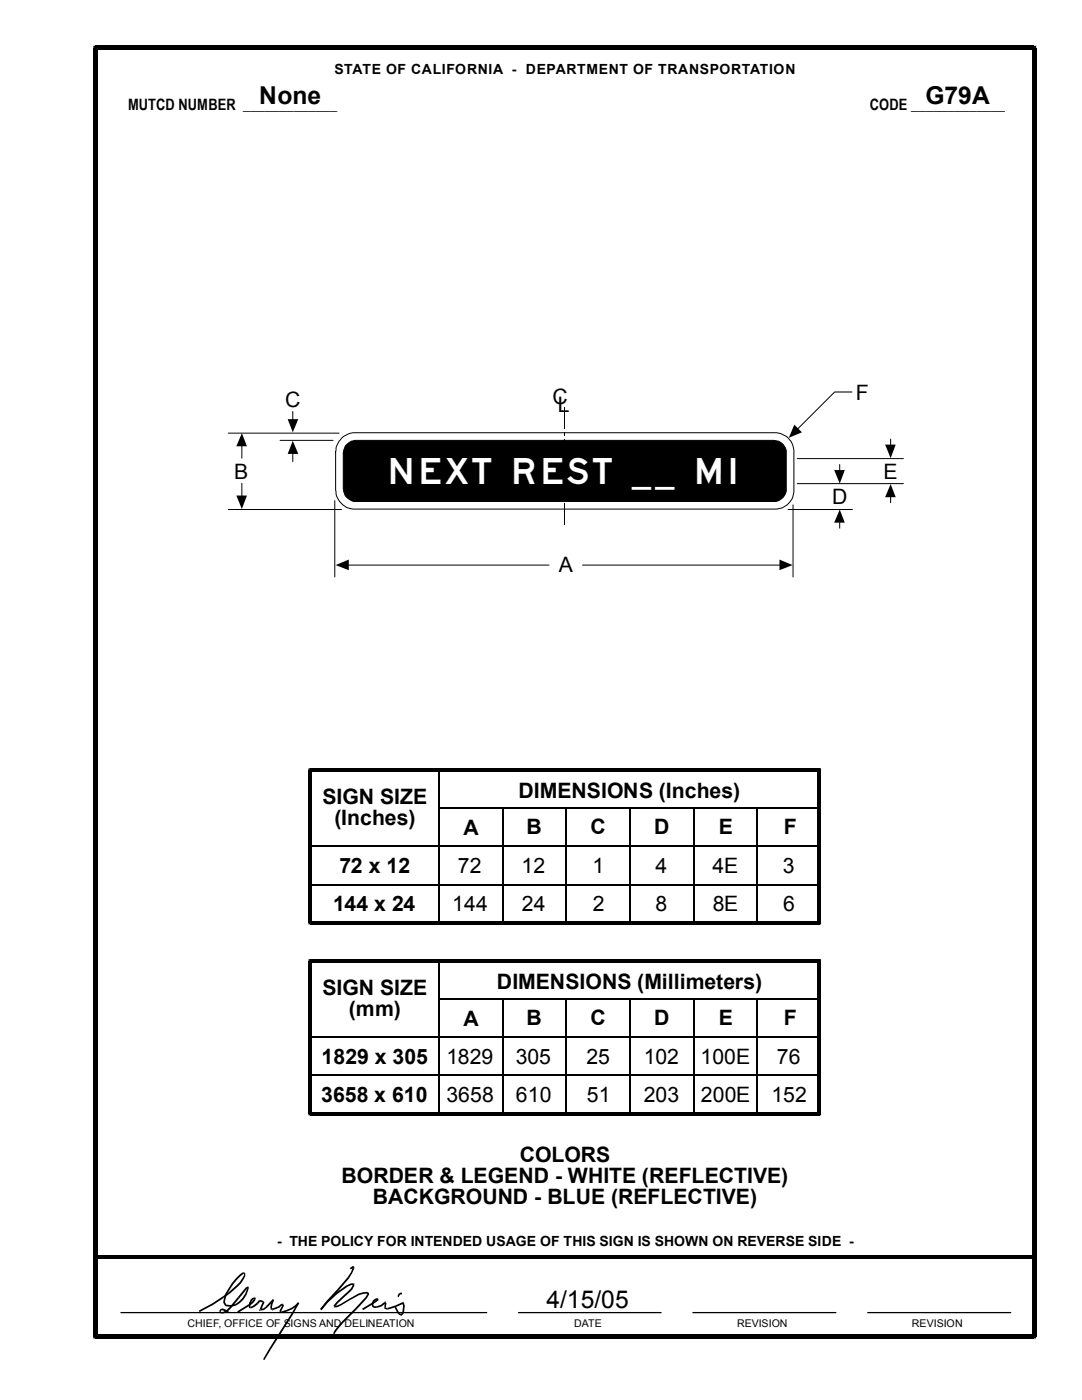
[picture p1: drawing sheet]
<svg xmlns="http://www.w3.org/2000/svg" width="216mm" height="279mm" viewBox="0 0 216 279" stroke-linecap="round" stroke-linejoin="round" font-family="sans-serif">
<g fill="none" stroke="#000" stroke-width=".2">
<path d="M170 78.2h-3.5l-7.4 7.5M45.6 86.4h22M48.3 88.9v2.5M48.3 96.4v2.7M66.8 99.9v15.2M159.1 91.5h21.2M159.1 96.5h21.2M45.6 101.7h22.6M69.4 112.8h40.2M116.2 112.8h39.5M157.2 101.7h12.9M158.2 100.8v14.3"/>
<path d="M167.6 104.1v1.3"/>
</g>
<g fill="#000">
<path d="M47.2 98.9h2.1l-1 2.7z" fill-rule="evenodd"/>
<path d="M48.3 86.4l1 2.7h-2.1z" fill-rule="evenodd"/>
<path d="M158.5 84.8l1.5 1.5-2.6 1.1z" fill-rule="evenodd"/>
<path d="M67 112.8l2.6-1.1v2.1z" fill-rule="evenodd"/>
<path d="M155.5 111.7l2.7 1.1-2.7 1z" fill-rule="evenodd"/>
<path d="M167.6 101.7l1 2.6h-2.1z" fill-rule="evenodd"/>
</g>
<path d="M68.2 87.5a3.9 3.9 0 0 1 2.2-1.1h84.6a3.8 3.8 0 0 1 3.4 3.4v8.4a3.8 3.8 0 0 1-3.4 3.4h-84.6a3.9 3.9 0 0 1-3.4-3.8v-7.6a3.7 3.7 0 0 1 1.2-2.7z" fill="#fff"/>
<path d="M55.9 87.9h10.6M58.4 82.1v1.7M58.4 90.4v1.7M68.2 87.5a3.9 3.9 0 0 1 2.2-1.1h84.6a3.8 3.8 0 0 1 3.4 3.4v8.4a3.8 3.8 0 0 1-3.4 3.4h-84.6a3.9 3.9 0 0 1-3.4-3.8v-7.6a3.7 3.7 0 0 1 1.2-2.7zM68.9 89a3.1 3.1 0 0 1 1.9-1.1h83.5a2.55 2.55 0 0 1 2.6 2v8.1a2.67 2.67 0 0 1-2 2.1h-84.4a2.57 2.57 0 0 1-2-2.6v-7.1zM112.7 81.4v4.2M112.7 87.7v4.2M112.7 94.1v4.2M167.6 92.7v1.3M177.7 87.6v1.3M177.7 99.1v1.2M112.7 100.4v4.2" fill="none" stroke="#000" stroke-width=".2"/>
<g fill="#000">
<path d="M18.6 9.1h.4v.9l.5-.4h-.9zM19 9.1h187.3v.9h-187.3zM206.3 9.1h.5v.5h-.9l.4 .4zM68.9 89a3.1 3.1 0 0 1 1.9-1.1h83.5a2.55 2.55 0 0 1 2.6 2v8.1a2.67 2.67 0 0 1-2 2.1h-84.4a2.57 2.57 0 0 1-2-2.6v-7.1zM112.6 86.3h.2v.7h-.2zM112.6 92.6h.2v.8h-.2zM112.6 99h.2v.7h-.2zM61.6 153.3h.3v.7l.3-.3h-.6zM61.9 153.3h101.6v.7h-101.6zM163.5 153.3h.3v.4h-.6l.3 .3zM61.6 153.7h.6v30.4h-.6zM61.6 191.4h.3v.7l.3-.3h-.6z"/>
<path d="M61.9 183.8h101.6v.7h-101.6zM61.6 184.1h.6l-.3-.3v.7h-.3zM61.9 191.4h101.6v.7h-101.6zM163.2 153.7h.6v30.4h-.6zM163.5 191.4h.3v.4h-.6l.3 .3zM163.5 183.8l-.3 .3h.6v.4h-.3zM61.6 191.8h.6v30.4h-.6zM61.9 221.9h101.6v.7h-101.6zM61.6 222.3h.6l-.3-.4v.7h-.3zM163.2 191.8h.6v30.4h-.6zM163.5 221.9l-.3 .3h.6v.4h-.3zM19 250.5h187.3v.7h-187.3z"/>
<path d="M48.7 254.1h.2a3.7 3.7 0 0 1-1.5 2.7l-2.7 2.2-.3-.3a12.3 12.3 0 0 0 4.3-4.2zM44.4 258.7l.3 .3zM47.5 258.8l.3 .3-1.7 1.9-.7 .8-.8 .3-.2-.2 .7-.4 .8-.7zM47.5 258.8l.3 .3zM47.8 254.3l.6-.4 .5 .1v.3l-.2-.1a11.3 11.3 0 0 0-3.5 4.2l-.3 1.4 .1 .4-.3 .1-.2-.4 .4-1.6 1.3-2.2zM48.7 254.1h.2v-.1v.3zM49 257l.5-.3 .2 .4h-.3l.1-.1-.2 .2-1.5 1.9-.3-.3zM49.4 257l.3 .1-.1 .1zM50 259.3l.7-.4 .2 .3a1.35 1.35 0 0 0-.9 1.6v.3l-.3-.1v-1zM50.7 258.9l.2 .3h-.3l.3-.3zM51.6 259.5l.2-.1-.1 .4h.2zM51.8 259.4l.7 .2-.1 .3-.7-.1z"/>
<path d="M52.5 259.6l.1 .1-.3 .2zM52.6 259.7l.1 .3-.5 1.4-.4-.1 .5-1.4zM54.4 259.3l.3 .1-.3-.1 .2 .3zM54.4 259.3l.3 .1-.4 1.5 .2 .3-.2 .3-.3-.2-.1-.4zM59.4 259.9l.3 .3zM69.8 253.1l.6-.5 .3 .2v.4h-.3v-.4l.1 .2-.5 .3zM70.5 256.1h.2v.2h-.3l.1 .2zM70.4 253.1l.3 .1-1.1 2-5.4 6.3-.3-.3 5.4-6.3 .7-1zM70.4 253.1l.3 .1zM70.4 256.3h.3v.3a14 14 0 0 1-3.3 3.5l-.5 .5 .1 .2h-.4l-.1-.2a12.1 12.1 0 0 1 2.8-2.8l.7-.7zM73.2 257.8v.3zM73.2 257.8l.4 .2 .1 .3-.5 .9-2.1 2.2a18.9 18.9 0 0 0-4.4 4.9l-.2-.2 .6-1.1 5.8-6.1 .4-.7-.1-.1z"/>
<path d="M75.1 259.1h.2l.1 .2zM74.4 259.5l.7-.4 .3 .2a.94 .94 0 0 0-.8 1.3l.5 .1v.3a.73 .73 0 0 1-.8-.1 .73 .73 0 0 1-.1-.8zM76.9 259.7l.1 .1-.3 .3h.3l-.3-.3zM77 259.8l.1 .3-.1 .8 .3 .1-.1 .4-.5-.2v-1.1zM79.4 258.3l.3 .2-.1 .4-.3-.2zM79.4 258.3l.4-.3h.4l.1 .3h-.4l-.2 .3zM79.4 258.3l.3 .3zM80.4 259.8h.1l.1 .2-.3 .1 .2 .1zM18.6 9.6h.9v257.1h-.9zM19 266.3h187.3v.8h-187.3zM18.6 266.7h.9l-.5-.4v.8h-.4zM39.7 261.5l2.5-1.3 2.2-1.5 .3 .3-2.2 1.4-2.7 1.5z"/>
<path d="M44.4 261.1l1.2 .5v.4l-1.3-.5zM44.4 261.1l-.1 .4zM43.9 261.3l.5-.2v.4l-.4 .1 .2 .3h.3v.2l-.6-.1-.1-.4zM44.4 261.9l.2 .2zM44.7 260.3l.3-.2v.1zM45 260.1l.1 .2a2.82 2.82 0 0 0 3.2-1.2l.6-1 .5-1.1 .2 .2a4.1 4.1 0 0 1-3.9 3.6l-.7-.1-.3-.4zM47.3 261.7l2.2-1.3 .3 .2-2.2 1.4zM50.6 259.2l.3-.3 .2 .2-.2 .5-1.1 1-.3-.3 1.3-1.1zM49.5 260.4l.3 .2zM50 260.8l.1 .3h-.1zM50 260.8l1.2-.8 .3 .3-1.4 .8zM51.6 259.5l.3 .3-.4 .5-.3-.3z"/>
<path d="M51.2 260l.3 .3zM51.8 261.3l.4 .1-.2-.2 .1 .3-.5 .1zM52 261.2l.6-.1 .7-.6 .1 .4-.7 .6h-.6zM54.4 259.3l.2 .3-1.2 1.3-.2-.3zM53.2 260.6l.1-.1 .1 .4zM54.4 261.1l.1 .4h-.1zM54.4 261.1l2-.9 .1 .3-.4 .1-.3 .3-1.3 .6zM56.2 261.7l-.1 .3zM56.2 261.7a5.6 5.6 0 0 0 3.2-1.8l.3 .3a6.1 6.1 0 0 1-3.5 1.8zM56.4 260.2l.2 .2h-.4l.3 .1zM56.2 260.4l.4-.1v.3l-.6 1.1h.2l-.1 .3h-.3v-.5l.5-.9zM59.4 259.9l.3 .2-1.3 2.3-5.7 9-.2-.1 1.3-2.2z"/>
<path d="M65.1 259.8l2-1.8 2-1.5 .9-.4h.5v.4h-.4a16.9 16.9 0 0 0-5.9 5l-.3-.3zM63.9 261.2l.3 .3zM66.8 260.6v.3h-.2v-.1h.4zM66.8 260.6l1.1-.3 3.6-2.2 1.7-.3v.3l-1.6 .4-4.2 2.4h-.6zM72.2 261.2l3.1-2 .1 .1h-.1v-.2h.1l.1 .4-.7 .5-2.3 1.5zM75.1 260.7l.8-.3 .8-.6 .3 .3-1.2 .8-.7 .1zM75.1 260.7v.3zM77.3 261l.1 .4h-.2zM77.3 261l3.1-1.2 .1 .4-1.5 .7-1.6 .5zM78.7 260.9l.3-.1 .8 1.3 .4 .2-.2 .3-.4-.2zM79.9 262.3h.3l-.2 .3h.1h.1zM80.3 260.1l.3-.1 .2 .6-.2 1.4-.4 .6-.3-.3 .4-.3 .1-1.4z"/>
<path d="M205.9 9.6h.9v257.1h-.9zM206.3 266.3l-.4 .4h.9v.4h-.5z"/>
</g>
<g fill="#000">
<path d="M57.4 83.7h2.1l-1.1 2.6z" fill-rule="evenodd"/>
<path d="M58.4 88l1.1 2.6h-2.1z" fill-rule="evenodd"/>
<path d="M166.5 93.8h2.1l-1 2.7z" fill-rule="evenodd"/>
<path d="M177.7 96.6l1 2.6h-2.1z" fill-rule="evenodd"/>
<path d="M176.6 88.7h2.1l-1 2.7z" fill-rule="evenodd"/>
</g>
<g fill="none" stroke="#000" stroke-width=".34">
<path d="M87.6 153.6v30.5M61.9 176.5h101.6M61.9 168.9h101.6M87.6 161.3h75.9M100.3 161.3v22.8M113 161.3v22.8M125.7 161.3v22.8M138.4 161.3v22.8M151.1 161.3v22.8M87.6 199.4h75.9M87.6 191.7v30.5M100.3 199.4v22.8"/>
<path d="M113 199.4v22.8M125.7 199.4v22.8M138.4 199.4v22.8M151.1 199.4v22.8M61.9 214.6h101.6M61.9 207h101.6"/>
</g>
<path d="M24.1 262h73M103.5 262h28.4M138.3 262h28.5M173.1 262h28.6" fill="none" stroke="#000" stroke-width=".25"/>
<g font-size="7.8" fill="#fff">
<text x="77.4" y="96.6">NEXT RE</text>
<text x="113.2" y="96.6">ST __ MI</text>
</g>
<g font-size="4.9">
<text x="51.7" y="20.7">None</text>
<text x="184.7" y="20.8">G79A</text>
<text x="109.1" y="261.1">4/15/05</text>
</g>
<g font-size="4.2">
<text x="56.9" y="81.2">C</text>
<text x="110.2" y="80.7">C</text>
<text x="111.3" y="82.3">L</text>
<text x="170.8" y="79.8">F</text>
<text x="46.7" y="95.7">B</text>
<text x="176.3" y="95.6">E</text>
<text x="166" y="100.6">D</text>
<text x="111.5" y="114.1">A</text>
<text x="64.3" y="160.4">SIGN SIZE</text>
<text x="103.5" y="159.3">DIMENSIONS (Inches)</text>
<text x="66.7" y="164.7">(Inches)</text>
<text x="92.5" y="166.6">A</text>
<text x="105.1" y="166.5">B</text>
<text x="117.9" y="166.5">C</text>
<text x="130.6" y="166.5">D</text>
<text x="143.4" y="166.5">E</text>
<text x="156.4" y="166.5">F</text>
<text x="67.7" y="174.2">72 x 12</text>
<text x="91.4" y="174.2">72</text>
<text x="104.1" y="174.2">12</text>
<text x="118.2" y="174.2">1</text>
<text x="130.8" y="174.2">4</text>
<text x="142.2" y="174.2">4E</text>
<text x="156.2" y="174.2">3</text>
<text x="66.5" y="181.9">144 x 24</text>
<text x="90.3" y="181.9">144</text>
<text x="104.1" y="181.9">24</text>
<text x="118.3" y="181.9">2</text>
<text x="130.8" y="181.9">8</text>
<text x="142.2" y="181.9">8E</text>
<text x="156.3" y="181.9">6</text>
<text x="99.1" y="197.4">DIMENSIONS (Millimeters)</text>
<text x="64.3" y="198.5">SIGN SIZE</text>
<text x="69.6" y="202.8">(mm)</text>
<text x="92.5" y="204.7">A</text>
<text x="105.1" y="204.6">B</text>
<text x="117.9" y="204.6">C</text>
<text x="130.6" y="204.6">D</text>
<text x="143.4" y="204.6">E</text>
<text x="156.4" y="204.6">F</text>
<text x="64.2" y="212.3">1829 x 305</text>
<text x="89.1" y="212.3">1829</text>
<text x="103" y="212.3">305</text>
<text x="117" y="212.3">25</text>
<text x="128.4" y="212.3">102</text>
<text x="139.8" y="212.3">100E</text>
<text x="155" y="212.3">76</text>
<text x="64.1" y="220">3658 x 610</text>
<text x="89.1" y="220">3658</text>
<text x="103" y="220">610</text>
<text x="117.1" y="220">51</text>
<text x="128.4" y="220">203</text>
<text x="139.9" y="220">200E</text>
<text x="153.9" y="220">152</text>
<text x="103.7" y="231.8">COLORS</text>
<text x="68.2" y="236.1">BORDER &amp; LEGEND - WHITE (REFLECTIVE)</text>
<text x="74.4" y="240.3">BACKGROUND - BLUE (REFLECTIVE)</text>
</g>
<g font-size="3.1">
<text x="25.6" y="21.9">MUTCD NUMBER _____________</text>
<text x="173.6" y="21.9">CODE _____________</text>
</g>
<g font-size="2.8">
<text x="66.7" y="14.7">STATE OF CALIFORNIA - DEPARTMENT OF TRANSPORTATION</text>
<text x="55.3" y="248.6">- THE POLICY FOR INTENDED USAGE OF THIS SIGN IS SHOWN ON REVERSE SIDE -</text>
</g>
<g font-size="2.1">
<text x="37.4" y="264.8">CHIEF, OFFICE OF SIGNS AND DELINEATION</text>
<text x="114.6" y="264.8">DATE</text>
<text x="147.1" y="264.8">REVISION</text>
<text x="181.9" y="264.8">REVISION</text>
</g>
</svg>
